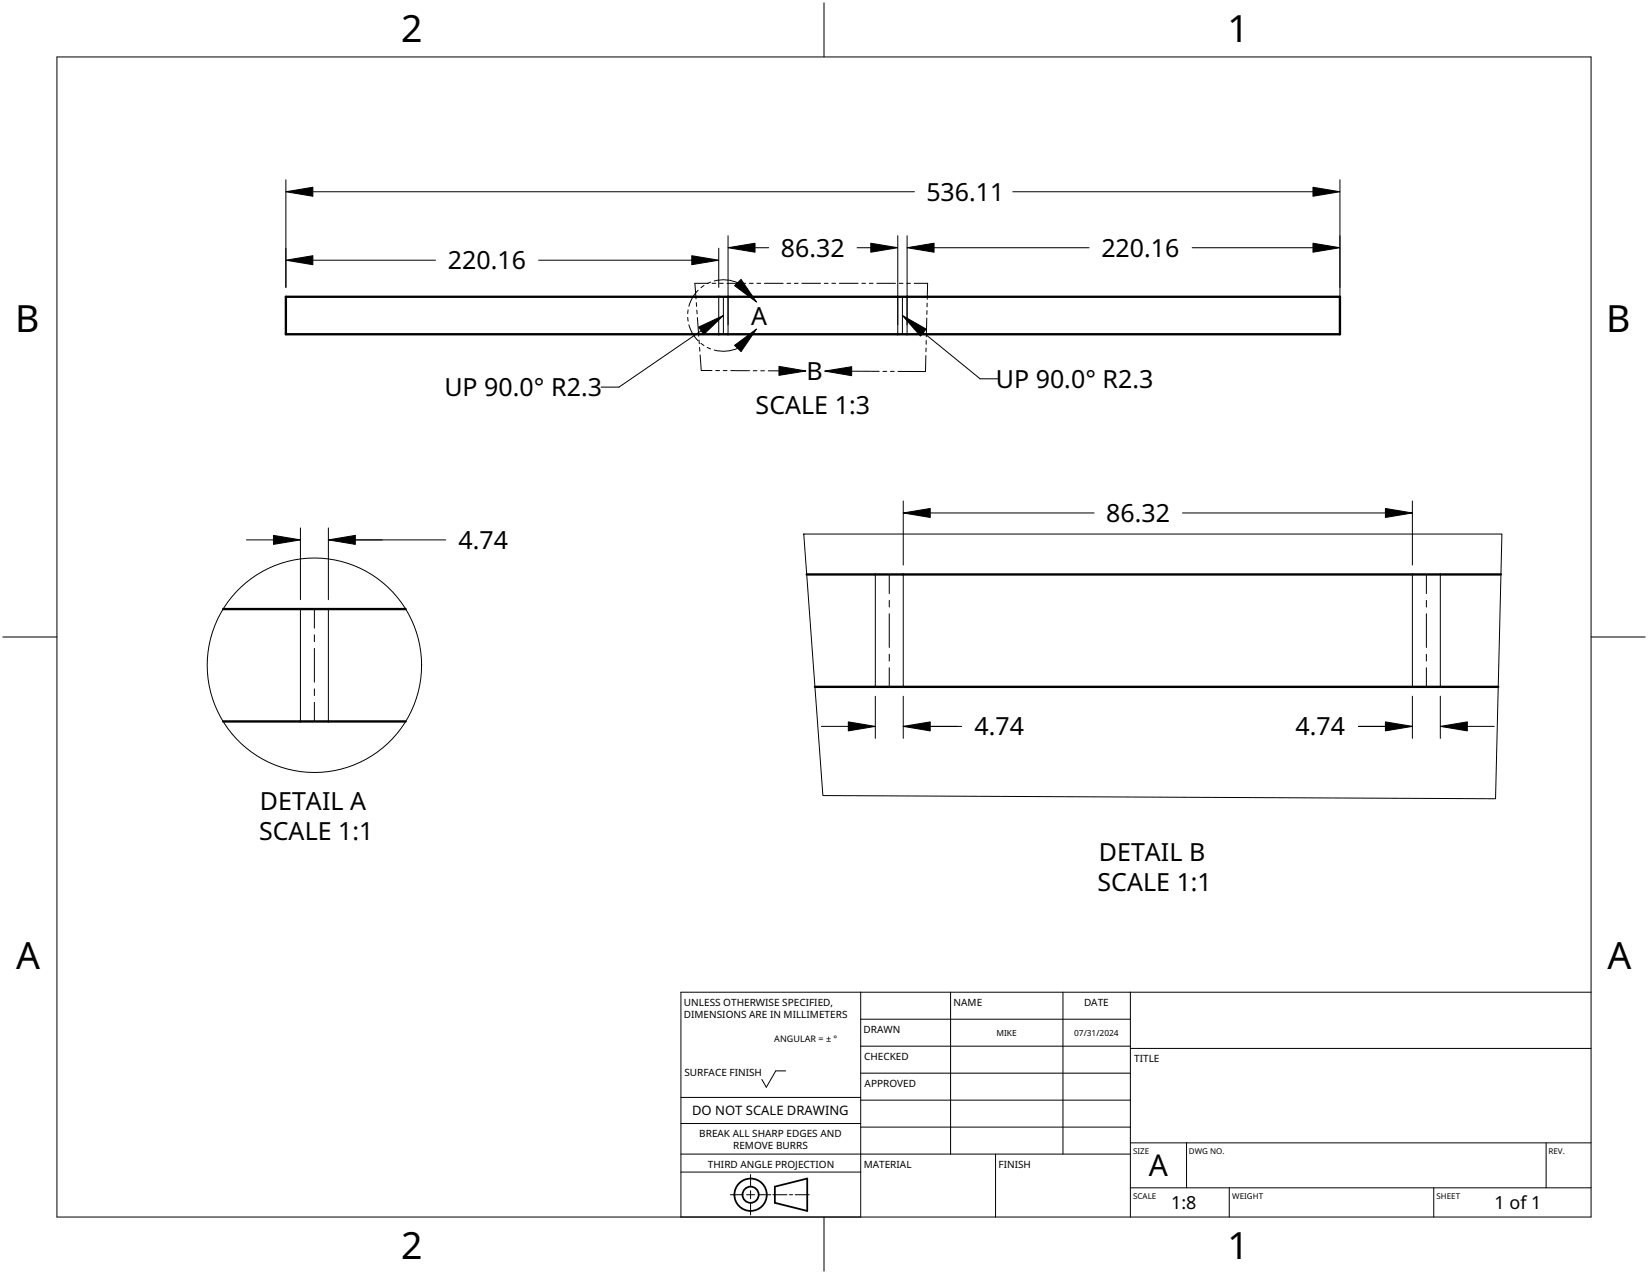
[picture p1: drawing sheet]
<svg xmlns="http://www.w3.org/2000/svg" width="279mm" height="216mm" viewBox="0 0 279 216" stroke-linecap="round" stroke-linejoin="round" font-family="sans-serif">
<path d="M48.5 50.3h178.7v6.3h-178.7zM136.8 97.3h117.7M37.8 103.2h31M138.2 116.4h115.8M37.8 122.3h31" fill="none" stroke="#000" stroke-width=".4"/>
<g fill="none" stroke="#000" stroke-width=".17">
<path d="M9.7 9.7h260v196.5h-260zM139.7 .5v9.2M48.5 30.5v18.2M53 32.5h102M123.4 39.9v16.7M152.2 39.9v16.7M153.8 39.9v16.7M171.7 32.5h50.9M227.2 30.5v24.6M53 44.1h20.8M91.3 44.1h26M116.6 53.8l.1 .6"/>
<path d="M116.7 52.5l-.1 .7M116.8 55l.6 1.5 1 1.3M118 51.3l.1 .6M118.1 52.5l.1 .7M118.2 53.8l.3 3.2M118.4 49.2l-1 1.2-.6 1.5M118.5 57.6l.1 .6M118.6 58.9l.1 .6M118.8 58.2l.5 .4M118.9 56.1l-14 9.5h-3M119.3 48.4l-.5 .4M119.9 58.9l.6 .2"/>
<path d="M120.1 48h-2.3l.2 2.6M120.5 47.8l-.6 .3M120.7 48h.6M121.1 47.6l1.2-.2 1.1 .1 1.8 .5M121.9 42.1v6.6M121.9 50.3v6.3M122 48h.6M122.6 50.3v6.3M123.3 48h3.1M125.2 59l-1.8 .5h-1.1l-1.2-.2M127.1 48h.6M128 42h2.3"/>
<path d="M128.3 48h.7M129.6 48h3.2M133.4 48h.6M134.7 48h.6M136 48h3.1M139.8 48h.6M141 48h.7M142.3 48h3.2M145.3 42h2.3M146.1 48h.6M147.4 48h.6M148.7 48h3.1"/>
<path d="M152.5 48h.6M153 50.3v6.3M153.7 48h.7M155 48h2.3l-.1 2.7M156.5 56.4l9.7 7.8h3M157 59v.6M157 57.7v.6M157.1 53.9l-.1 3.2M157.2 52.6l-.1 .7M157.2 51.4v.6M158.4 42h26.2M202.1 42h20.5"/>
<path d="M118.7 60.1l.2 2.7h1.8M121.4 62.8h.6M122.6 62.8h.7M123.9 62.8h3.2M127.7 62.8h.6M129 62.8h.6M130.2 62.8h1.9M144.4 62.9h4.7M149.7 62.9h.6M151 62.9h.6M157 60.3l-.1 2.7-4.7-.1M41.8 91.5h4.6"/>
<path d="M50.9 89.5v12.1M55.7 89.5v12.1M55.7 91.5h19.9M136.3 90.5h118.3l-1 44.9-114.1-.6zM148.4 97.3v19.1M150.8 97.3v3.3M153.1 84.9v10.9M153.1 97.3v19.1M157.7 86.9h27.8M200.5 86.9h34.4M239.5 84.9v10.9M239.5 97.3v19.1"/>
<path d="M241.8 97.3v3.3M244.2 97.3v19.1M.5 107.9h9.2M48.6 103.2h3M50.9 103.2v19.1M52.7 103.2h1.2M53.3 103.2v3.3M53.3 107.6v1.1M53.3 109.9v5.7M53.3 116.7v1.2M53.3 119v3.3M55 103.2h3"/>
<path d="M55.7 103.2v19.1M148.4 118v7.1M150.8 101.7v1.2M150.8 104v5.7M150.8 110.9v1.1M150.8 113.2v3.2M153.1 118v7.1M239.5 118v7.1M241.8 101.7v1.2M241.8 104v5.7M241.8 110.9v1.1M241.8 113.2v3.2"/>
<path d="M244.2 118v7.1M269.7 107.9h9.2M139.3 123.1h4.5M153.1 123.1h9.9M230.3 123.1h9.2M248.8 123.1h4.5M145.9 168.1v38.1M145.9 172.7h45.7M145.9 177.3h45.7M161.2 168.1v27.5M180.2 168.1v27.5M191.6 168.1v38.1"/>
<path d="M191.6 177.7h78.1M269.7 168.1h-154.3v38.1M115.4 198.6h30.5M115.4 195.6h76.2M115.4 190.4h30.5M115.4 186h30.5M127.3 199v2.1M133.2 181.5h-1.7l-1.6 2.8-.7-1.4M145.9 181.9h45.7M145.9 186.4h45.7M145.9 191h45.7M168.8 195.6v10.6"/>
<path d="M191.6 193.7h78.1M201.2 193.7v7.6M262.1 193.7v7.6M123.8 202.5h2.1M126.6 202.5h1.3M127.3 201.8v1.4M127.3 203.8v2.1M128.6 202.5h2.1M131 202.5h2.4M133.8 202.5h.6M134.8 202.5h2.4M139.7 206.2v9.2"/>
<path d="M191.6 201.3h78.1M208.4 201.3v4.9M243.1 201.3v4.9"/>
<circle cx="53.3" cy="112.7" r="18.2"/>
</g>
<g fill="none" stroke="#000" stroke-width=".3">
<path d="M131.4 201.1l5.5-1.4v5.5l-5.5-1.4z"/>
<circle cx="127.3" cy="202.5" r="1.37"/>
<circle cx="127.3" cy="202.5" r="2.74"/>
</g>
<g fill="#000" stroke="#000" stroke-width=".17">
<path d="M48.5 32.5l4.5-.8v1.6zM222.6 31.7l4.6 .8-4.6 .8zM48.5 44.1l4.5-.8v1.6zM117.3 43.3l4.6 .8-4.6 .8zM118.4 55.4l4.2-1.9-3.3 3.2zM124.5 58.5l3.8-2.7-2.7 3.8zM124.5 48.4l1.1-1 2.7 3.8zM123.4 42l4.6-.8v1.5zM147.6 41.2l4.6 .8-4.6 .7zM153 53.5l4 2.3-.9 1.1zM153.8 42l4.6-.8v1.5zM222.6 41.2l4.6 .8-4.6 .7z"/>
<path d="M132.1 62.1l4.5 .8-4.5 .7zM139.8 62.9l4.6-.8v1.6zM46.4 90.7l4.5 .8-4.5 .8zM55.7 91.5l4.5-.8v1.6zM153.1 86.9l4.6-.7v1.5zM234.9 86.2l4.6 .7-4.6 .8zM143.8 122.3l4.6 .8-4.6 .8zM153.1 123.1l4.6-.8v1.6zM234.9 122.3l4.6 .8-4.6 .8zM244.2 123.1l4.6-.8v1.6z"/>
</g>
<g font-size="6.4">
<text x="68" y="7.1">2</text>
<text x="208.1" y="7.1">1</text>
<text x="2.6" y="56.3">B</text>
<text x="272.3" y="56.3">B</text>
<text x="2.8" y="164.2">A</text>
<text x="272.5" y="164.2">A</text>
<text x="68" y="213.4">2</text>
<text x="208.1" y="213.4">1</text>
</g>
<text font-size="5.1" x="194.8" y="199.3">A</text>
<g font-size="4.2">
<text x="157.1" y="34">536.11</text>
<text x="75.9" y="45.6">220.16</text>
<text x="132.4" y="43.5">86.32</text>
<text x="186.7" y="43.5">220.16</text>
<text x="127.3" y="55">A</text>
<text x="136.7" y="64.4">B</text>
<text x="168.8" y="65.8">UP 90.0° R2.3</text>
<text x="75.3" y="67.2">UP 90.0° R2.3</text>
<text x="128.1" y="70.2">SCALE 1:3</text>
<text x="187.5" y="88.4">86.32</text>
<text x="77.7" y="93">4.74</text>
<text x="165.2" y="124.6">4.74</text>
<text x="219.7" y="124.6">4.74</text>
<text x="44.1" y="137.3">DETAIL A</text>
<text x="43.9" y="142.4">SCALE 1:1</text>
<text x="186.3" y="145.9">DETAIL B</text>
<text x="186.1" y="151">SCALE 1:1</text>
</g>
<g font-size="3.1">
<text x="198.6" y="204.9">1:8</text>
<text x="253.4" y="204.9">1 of 1</text>
</g>
<text font-size="2.2" x="117.3" y="189">DO NOT SCALE DRAWING</text>
<g font-size="1.7">
<text x="115.9" y="172.5">DIMENSIONS ARE IN MILLIMETERS</text>
<text x="116" y="170.5">UNLESS OTHERWISE SPECIFIED,</text>
<text x="161.7" y="170.5">NAME</text>
<text x="183.8" y="170.5">DATE</text>
<text x="146.4" y="175">DRAWN</text>
<text x="146.5" y="179.6">CHECKED</text>
<text x="192.3" y="180">TITLE</text>
<text x="116" y="182.4">SURFACE FINISH</text>
<text x="146.6" y="184.2">APPROVED</text>
<text x="118.6" y="192.7">BREAK ALL SHARP EDGES AND</text>
<text x="120" y="197.9">THIRD ANGLE PROJECTION</text>
<text x="124.3" y="194.8">REMOVE BURRS</text>
<text x="146.4" y="197.9">MATERIAL</text>
<text x="169.3" y="197.9">FINISH</text>
</g>
<text font-size="1.5" x="131.3" y="176.6">ANGULAR = ± °</text>
<g font-size="1.4">
<text x="168.9" y="175.5">MIKE</text>
<text x="182.1" y="175.5">07/31/2024</text>
<text x="192.1" y="195.5">SIZE</text>
<text x="201.6" y="195.5">DWG NO.</text>
<text x="262.5" y="195.5">REV.</text>
<text x="192.1" y="203.2">SCALE</text>
<text x="208.9" y="203.2">WEIGHT</text>
<text x="243.5" y="203.2">SHEET</text>
</g>
</svg>
